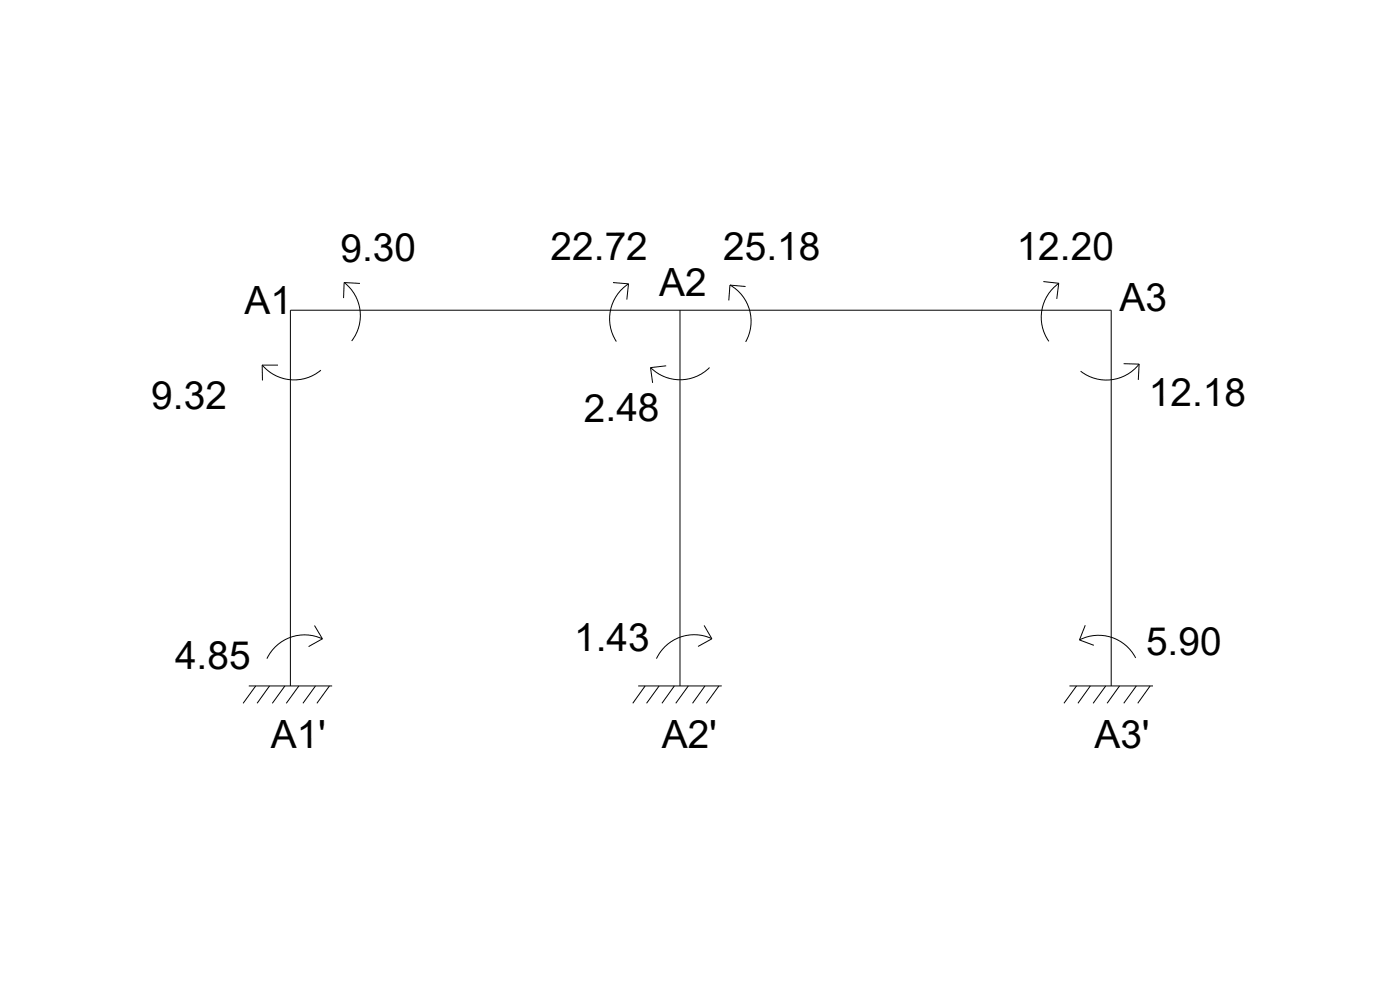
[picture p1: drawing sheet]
<svg xmlns="http://www.w3.org/2000/svg" width="420mm" height="297mm" viewBox="0 0 420 297" stroke-linecap="round" stroke-linejoin="round" font-family="sans-serif">
<!-- layer: 0 -->
<g fill="none" stroke="#000" stroke-width=".3">
<path d="M103.3 84.8a12.5 12.5 0 0 1 2.2 17.5M108 85l-4.7-.2-.2 4.6M184 84.8l4.6 .4M188.6 85.2l-.5 4.7M188.6 85.2a12.5 12.5 0 0 0-3.6 17.3M204.1 93.1v112.7M219.1 85.5l-.4 4.7M219.1 85.5l4.7 .5M219.1 85.5a12.5 12.5 0 0 1 4.7 17.1M313.1 84.5l4.6 .5-.6 4.7M317.8 85a12.5 12.5 0 0 0-3 17.4M78.7 109.5a12.5 12.5 0 0 0 17.6 1.6"/>
<path d="M78.7 109.5l.1 4.7M78.7 109.5h4.7M195.2 110.3l.7 4.6M195.3 110.3a12.5 12.5 0 0 0 17.6 0M199.9 109.8l-4.7 .5M337.2 109.1l4.7 .1M341.9 109.2l-.3 4.8M341.9 109.2a12.5 12.5 0 0 1-17.6 2.2M94.4 187.7l2.4 4M96.8 191.7l-4.2 2.3M96.8 191.7a12.5 12.5 0 0 0-16.7 5.9M211.3 187.6l2.3 4.1-4.1 2.3"/>
<path d="M213.7 191.6a12.5 12.5 0 0 0-16.7 6M324 192l4.3 1.6M324 192a12.5 12.5 0 0 1 16.8 5.4M325.7 187.6l-1.7 4.4M74.7 205.8h25M76.7 205.8l-3.7 5.2M80.9 205.8l-3.7 5.2M85.5 205.8l-3.8 5.2M87.2 205.8v-112.7h246.3v112.7M89.7 205.8l-3.8 5.2M94.7 205.8l-3.8 5.2M98.9 205.8l-3.8 5.2"/>
<path d="M191.5 205.8h25.1M193.6 205.8l-3.7 5.2M197.8 205.8l-3.8 5.2M202.4 205.8l-3.7 5.2M206.6 205.8l-3.8 5.2M211.6 205.8l-3.8 5.2M215.8 205.8l-3.8 5.2M321 205.8h25M323.1 205.8l-3.8 5.2M327.2 205.8l-3.7 5.2M331.8 205.8l-3.7 5.2M336 205.8l-3.7 5.2"/>
<path d="M341 205.8l-3.7 5.2M345.2 205.8l-3.8 5.2"/>
</g>
<g font-size="11.7">
<text x="102.2" y="78.5">9.30</text>
<text x="165.3" y="78">22.72</text>
<text x="217" y="78">25.18</text>
<text x="305.1" y="78">12.20</text>
<text x="197.8" y="88.7">A2</text>
<text x="73.4" y="94.1">A1</text>
<text x="336" y="93.3">A3</text>
<text x="45.4" y="122.8">9.32</text>
<text x="344.8" y="121.9">12.18</text>
<text x="175.2" y="126.5">2.48</text>
<text x="172.3" y="195.4">1.43</text>
<text x="343.9" y="196.6">5.90</text>
<text x="52.5" y="200.8">4.85</text>
<text x="81.3" y="224.4">A1'</text>
<text x="198.7" y="224.4">A2'</text>
<text x="328.5" y="224.4">A3'</text>
</g>
</svg>
